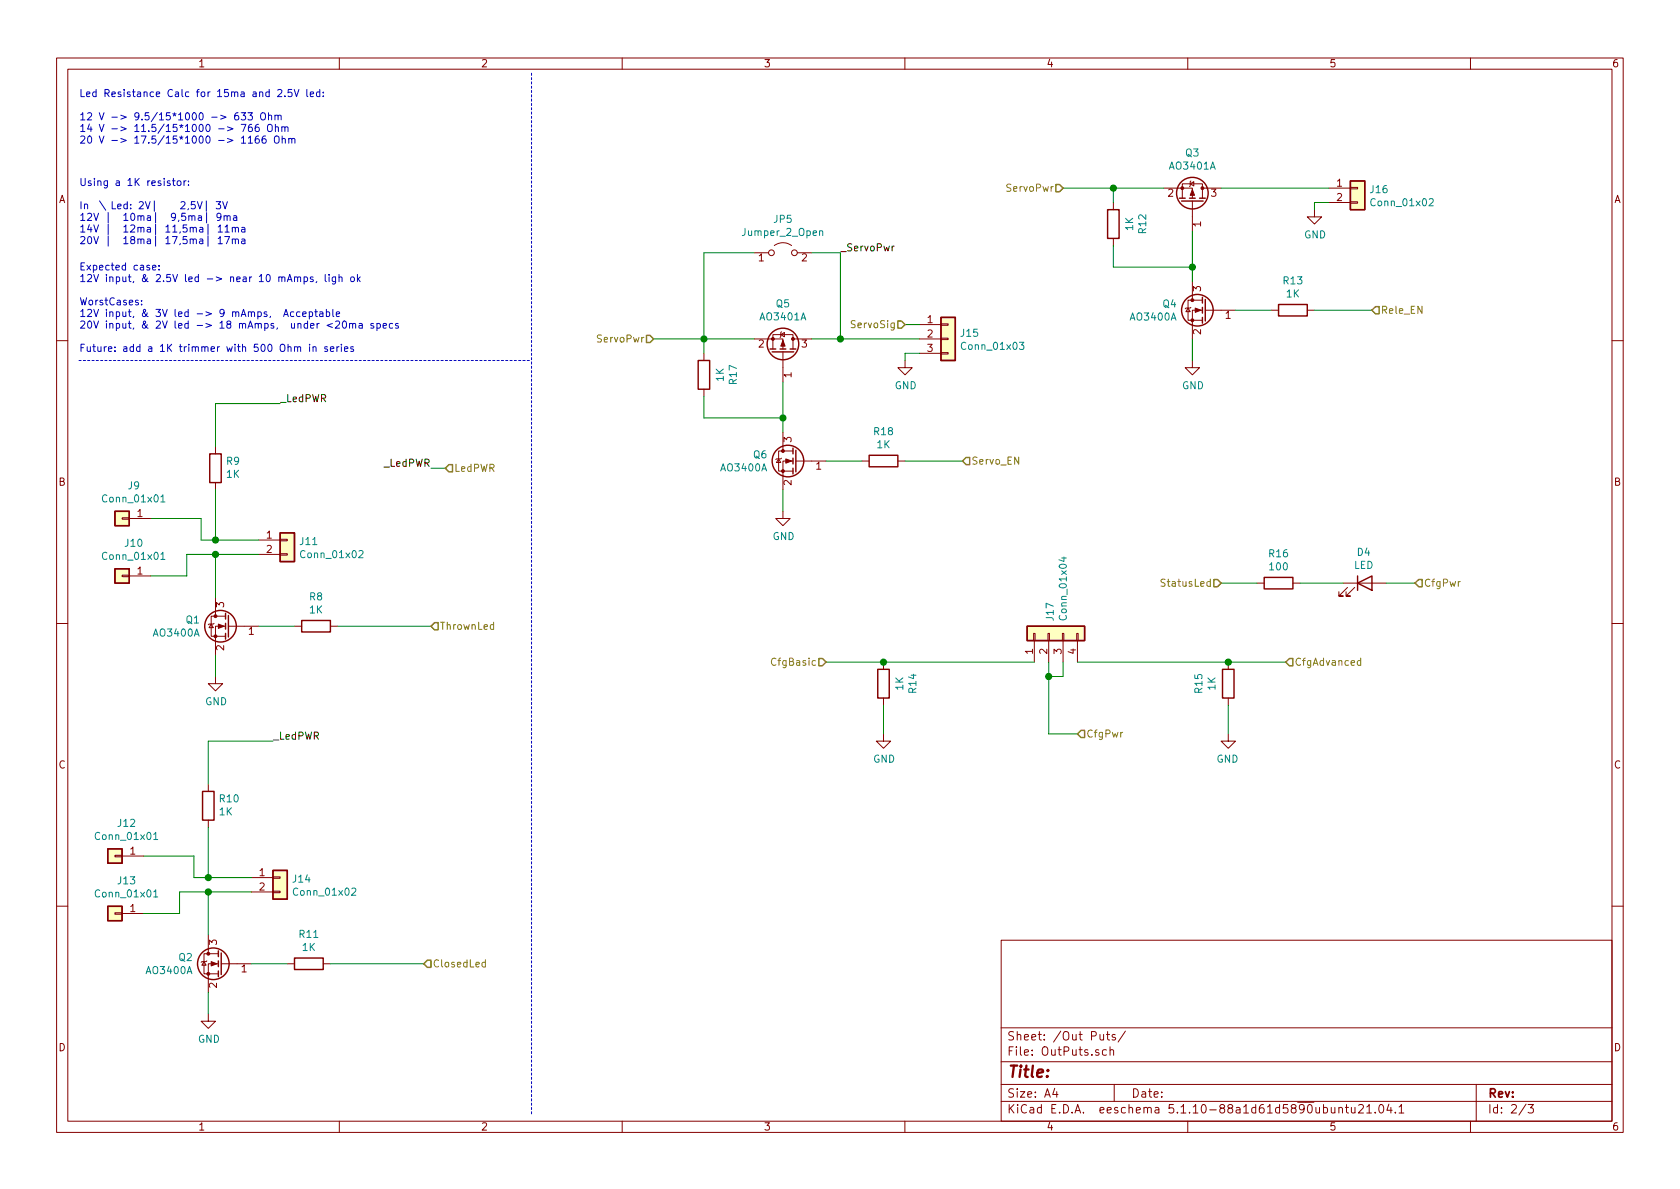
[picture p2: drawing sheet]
EESchema Schematic File Version 4
EELAYER 30 0
EELAYER END
$Descr A4 11693 8268
encoding utf-8
Sheet 2 3
Title ""
Date ""
Rev ""
Comp ""
Comment1 ""
Comment2 ""
Comment3 ""
Comment4 ""
$EndDescr
$Comp
L Device:Q_NMOS_GSD Q?
U 1 1
P 1600 4350
AR Path="/6144E1EB" Ref="Q?"  Part="1" 
AR Path="/6144CE74/6144E1EB" Ref="Q1"  Part="1" 
F 0 "Q1" H 1805 4396 50  0000 L CNN
F 1 "AO3400A" H 1805 4305 50  0000 L CNN
F 2 "Package_TO_SOT_SMD:SOT-23" H 1800 4450 50  0001 C CNN
F 3 "~" H 1600 4350 50  0001 C CNN
F 4 "C20917" H 1600 4350 50  0001 C CNN "LCSC"
	1    1600 4350
	-1   0    0    -1  
$EndComp
$Comp
L power:GND #PWR0102
U 1 1
P 1500 4700
F 0 "#PWR0102" H 1500 4450 50  0001 C CNN
F 1 "GND" H 1505 4527 50  0000 C CNN
F 2 "" H 1500 4700 50  0001 C CNN
F 3 "" H 1500 4700 50  0001 C CNN
	1    1500 4700
	1    0    0    -1  
$EndComp
Wire Wire Line
	1500 4700 1500 4550
Text Notes 550  1000 0    50   ~ 0
Led Resistance Calc for 15ma and 2.5V led:\n\n12 V -> 9.5/15*1000 -> 633 Ohm\n14 V -> 11.5/15*1000 -> 766 Ohm\n20 V -> 17.5/15*1000 -> 1166 Ohm
Text Notes 550  1700 0    50   ~ 0
Using a 1K resistor:\n\nIn  \ Led: 2V|    2,5V| 3V\n12V |  10ma|  9,5ma| 9ma\n14V |  12ma| 11,5ma| 11ma\n20V |  18ma| 17,5ma| 17ma\n
Text Notes 550  2450 0    50   ~ 0
Expected case: \n12V input, & 2.5V led -> near 10 mAmps, ligh ok\n\nWorstCases:\n12V input, & 3V led -> 9 mAmps,  Acceptable\n20V input, & 2V led -> 18 mAmps,  under <20ma specs\n\nFuture: add a 1K trimmer with 500 Ohm in series
Wire Notes Line
	550  2500 3700 2500
$Comp
L Device:R R?
U 1 1
P 2200 4350
AR Path="/61467F92" Ref="R?"  Part="1" 
AR Path="/6144CE74/61467F92" Ref="R8"  Part="1" 
F 0 "R8" V 1993 4350 50  0000 C CNN
F 1 "1K" V 2084 4350 50  0000 C CNN
F 2 "Resistor_SMD:R_0805_2012Metric" V 2130 4350 50  0001 C CNN
F 3 "~" H 2200 4350 50  0001 C CNN
F 4 "" H 2200 4350 50  0001 C CNN "Farnell"
F 5 "C17513" H 2200 4350 50  0001 C CNN "LCSC"
	1    2200 4350
	0    1    1    0   
$EndComp
Wire Wire Line
	2050 4350 1800 4350
Wire Wire Line
	2350 4350 3000 4350
$Comp
L Connector_Generic:Conn_01x02 J11
U 1 1
P 2000 3750
F 0 "J11" H 2080 3742 50  0000 L CNN
F 1 "Conn_01x02" H 2080 3651 50  0000 L CNN
F 2 "Connector_PinHeader_2.54mm:PinHeader_1x02_P2.54mm_Vertical" H 2000 3750 50  0001 C CNN
F 3 "~" H 2000 3750 50  0001 C CNN
	1    2000 3750
	1    0    0    -1  
$EndComp
Wire Wire Line
	1500 3850 1500 4150
$Comp
L Device:R R?
U 1 1
P 1500 3250
AR Path="/6146B76E" Ref="R?"  Part="1" 
AR Path="/6144CE74/6146B76E" Ref="R9"  Part="1" 
F 0 "R9" H 1430 3204 50  0000 R CNN
F 1 "1K" H 1430 3295 50  0000 R CNN
F 2 "Resistor_SMD:R_0805_2012Metric" V 1430 3250 50  0001 C CNN
F 3 "~" H 1500 3250 50  0001 C CNN
F 4 "" H 1500 3250 50  0001 C CNN "Farnell"
F 5 "C17513" H 1500 3250 50  0001 C CNN "LCSC"
	1    1500 3250
	-1   0    0    1   
$EndComp
Wire Wire Line
	1500 3400 1500 3750
Wire Wire Line
	1500 3100 1500 2800
Wire Wire Line
	1500 2800 1950 2800
Text HLabel 3100 3250 2    50   Input ~ 0
LedPWR
Text Label 3000 3250 2    50   ~ 0
_LedPWR
Wire Wire Line
	3000 3250 3100 3250
Text Label 1950 2800 0    50   ~ 0
_LedPWR
Wire Wire Line
	1500 3750 1800 3750
Wire Wire Line
	1800 3850 1500 3850
$Comp
L Connector_Generic:Conn_01x01 J9
U 1 1
P 850 3600
F 0 "J9" H 768 3375 50  0000 C CNN
F 1 "Conn_01x01" H 768 3466 50  0000 C CNN
F 2 "Connector_Wire:SolderWirePad_1x01_SMD_1x2mm" H 850 3600 50  0001 C CNN
F 3 "~" H 850 3600 50  0001 C CNN
	1    850  3600
	-1   0    0    1   
$EndComp
$Comp
L Connector_Generic:Conn_01x01 J10
U 1 1
P 850 4000
F 0 "J10" H 768 3775 50  0000 C CNN
F 1 "Conn_01x01" H 768 3866 50  0000 C CNN
F 2 "Connector_Wire:SolderWirePad_1x01_SMD_1x2mm" H 850 4000 50  0001 C CNN
F 3 "~" H 850 4000 50  0001 C CNN
	1    850  4000
	-1   0    0    1   
$EndComp
Wire Wire Line
	1050 3600 1400 3600
Wire Wire Line
	1400 3600 1400 3750
Wire Wire Line
	1400 3750 1500 3750
Connection ~ 1500 3750
Wire Wire Line
	1500 3850 1300 3850
Wire Wire Line
	1300 3850 1300 4000
Wire Wire Line
	1300 4000 1050 4000
Connection ~ 1500 3850
$Comp
L Device:Q_NMOS_GSD Q?
U 1 1
P 1550 6700
AR Path="/6147B2A0" Ref="Q?"  Part="1" 
AR Path="/6144CE74/6147B2A0" Ref="Q2"  Part="1" 
F 0 "Q2" H 1755 6746 50  0000 L CNN
F 1 "AO3400A" H 1755 6655 50  0000 L CNN
F 2 "Package_TO_SOT_SMD:SOT-23" H 1750 6800 50  0001 C CNN
F 3 "~" H 1550 6700 50  0001 C CNN
F 4 "C20917" H 1550 6700 50  0001 C CNN "LCSC"
	1    1550 6700
	-1   0    0    -1  
$EndComp
$Comp
L power:GND #PWR026
U 1 1
P 1450 7050
F 0 "#PWR026" H 1450 6800 50  0001 C CNN
F 1 "GND" H 1455 6877 50  0000 C CNN
F 2 "" H 1450 7050 50  0001 C CNN
F 3 "" H 1450 7050 50  0001 C CNN
	1    1450 7050
	1    0    0    -1  
$EndComp
Wire Wire Line
	1450 7050 1450 6900
$Comp
L Device:R R?
U 1 1
P 2150 6700
AR Path="/6147B2AD" Ref="R?"  Part="1" 
AR Path="/6144CE74/6147B2AD" Ref="R11"  Part="1" 
F 0 "R11" V 1943 6700 50  0000 C CNN
F 1 "1K" V 2034 6700 50  0000 C CNN
F 2 "Resistor_SMD:R_0805_2012Metric" V 2080 6700 50  0001 C CNN
F 3 "~" H 2150 6700 50  0001 C CNN
F 4 "" H 2150 6700 50  0001 C CNN "Farnell"
F 5 "C17513" H 2150 6700 50  0001 C CNN "LCSC"
	1    2150 6700
	0    1    1    0   
$EndComp
Wire Wire Line
	2000 6700 1750 6700
Wire Wire Line
	2300 6700 2950 6700
$Comp
L Connector_Generic:Conn_01x02 J14
U 1 1
P 1950 6100
F 0 "J14" H 2030 6092 50  0000 L CNN
F 1 "Conn_01x02" H 2030 6001 50  0000 L CNN
F 2 "Connector_PinHeader_2.54mm:PinHeader_1x02_P2.54mm_Vertical" H 1950 6100 50  0001 C CNN
F 3 "~" H 1950 6100 50  0001 C CNN
	1    1950 6100
	1    0    0    -1  
$EndComp
Wire Wire Line
	1450 6200 1450 6500
$Comp
L Device:R R?
U 1 1
P 1450 5600
AR Path="/6147B2BC" Ref="R?"  Part="1" 
AR Path="/6144CE74/6147B2BC" Ref="R10"  Part="1" 
F 0 "R10" H 1380 5554 50  0000 R CNN
F 1 "1K" H 1380 5645 50  0000 R CNN
F 2 "Resistor_SMD:R_0805_2012Metric" V 1380 5600 50  0001 C CNN
F 3 "~" H 1450 5600 50  0001 C CNN
F 4 "" H 1450 5600 50  0001 C CNN "Farnell"
F 5 "C17513" H 1450 5600 50  0001 C CNN "LCSC"
	1    1450 5600
	-1   0    0    1   
$EndComp
Wire Wire Line
	1450 5750 1450 6100
Wire Wire Line
	1450 5450 1450 5150
Wire Wire Line
	1450 5150 1900 5150
Text Label 1900 5150 0    50   ~ 0
_LedPWR
Wire Wire Line
	1450 6100 1750 6100
Wire Wire Line
	1750 6200 1450 6200
$Comp
L Connector_Generic:Conn_01x01 J12
U 1 1
P 800 5950
F 0 "J12" H 718 5725 50  0000 C CNN
F 1 "Conn_01x01" H 718 5816 50  0000 C CNN
F 2 "Connector_Wire:SolderWirePad_1x01_SMD_1x2mm" H 800 5950 50  0001 C CNN
F 3 "~" H 800 5950 50  0001 C CNN
	1    800  5950
	-1   0    0    1   
$EndComp
$Comp
L Connector_Generic:Conn_01x01 J13
U 1 1
P 800 6350
F 0 "J13" H 718 6125 50  0000 C CNN
F 1 "Conn_01x01" H 718 6216 50  0000 C CNN
F 2 "Connector_Wire:SolderWirePad_1x01_SMD_1x2mm" H 800 6350 50  0001 C CNN
F 3 "~" H 800 6350 50  0001 C CNN
	1    800  6350
	-1   0    0    1   
$EndComp
Wire Wire Line
	1000 5950 1350 5950
Wire Wire Line
	1350 5950 1350 6100
Wire Wire Line
	1350 6100 1450 6100
Connection ~ 1450 6100
Wire Wire Line
	1450 6200 1250 6200
Wire Wire Line
	1250 6200 1250 6350
Wire Wire Line
	1250 6350 1000 6350
Connection ~ 1450 6200
Text HLabel 3000 4350 2    50   Input ~ 0
ThrownLed
Text HLabel 2950 6700 2    50   Input ~ 0
ClosedLed
$Comp
L Connector_Generic:Conn_01x03 J?
U 1 1
P 6600 2350
AR Path="/614A5415" Ref="J?"  Part="1" 
AR Path="/6144CE74/614A5415" Ref="J15"  Part="1" 
F 0 "J15" H 6680 2392 50  0000 L CNN
F 1 "Conn_01x03" H 6680 2301 50  0000 L CNN
F 2 "Connector_PinHeader_2.54mm:PinHeader_1x03_P2.54mm_Vertical" H 6600 2350 50  0001 C CNN
F 3 "~" H 6600 2350 50  0001 C CNN
	1    6600 2350
	1    0    0    -1  
$EndComp
Wire Notes Line
	3700 500  3700 7750
Wire Wire Line
	6300 2250 6400 2250
Text HLabel 6300 2250 0    50   Input ~ 0
ServoSig
$Comp
L power:GND #PWR027
U 1 1
P 6300 2500
F 0 "#PWR027" H 6300 2250 50  0001 C CNN
F 1 "GND" H 6305 2327 50  0000 C CNN
F 2 "" H 6300 2500 50  0001 C CNN
F 3 "" H 6300 2500 50  0001 C CNN
	1    6300 2500
	1    0    0    -1  
$EndComp
Wire Wire Line
	6300 2500 6300 2450
Wire Wire Line
	6300 2450 6400 2450
$Comp
L Device:Q_NMOS_GSD Q?
U 1 1
P 8400 2150
AR Path="/614D9528" Ref="Q?"  Part="1" 
AR Path="/6144CE74/614D9528" Ref="Q4"  Part="1" 
F 0 "Q4" H 8605 2196 50  0000 L CNN
F 1 "AO3400A" H 8605 2105 50  0000 L CNN
F 2 "Package_TO_SOT_SMD:SOT-23" H 8600 2250 50  0001 C CNN
F 3 "~" H 8400 2150 50  0001 C CNN
F 4 "C20917" H 8400 2150 50  0001 C CNN "LCSC"
	1    8400 2150
	-1   0    0    -1  
$EndComp
$Comp
L power:GND #PWR0105
U 1 1
P 8300 2500
F 0 "#PWR0105" H 8300 2250 50  0001 C CNN
F 1 "GND" H 8305 2327 50  0000 C CNN
F 2 "" H 8300 2500 50  0001 C CNN
F 3 "" H 8300 2500 50  0001 C CNN
	1    8300 2500
	1    0    0    -1  
$EndComp
Wire Wire Line
	8300 2500 8300 2350
$Comp
L Device:R R?
U 1 1
P 9000 2150
AR Path="/614D9535" Ref="R?"  Part="1" 
AR Path="/6144CE74/614D9535" Ref="R13"  Part="1" 
F 0 "R13" V 8793 2150 50  0000 C CNN
F 1 "1K" V 8884 2150 50  0000 C CNN
F 2 "Resistor_SMD:R_0805_2012Metric" V 8930 2150 50  0001 C CNN
F 3 "~" H 9000 2150 50  0001 C CNN
F 4 "" H 9000 2150 50  0001 C CNN "Farnell"
F 5 "C17513" H 9000 2150 50  0001 C CNN "LCSC"
	1    9000 2150
	0    1    1    0   
$EndComp
Wire Wire Line
	8850 2150 8600 2150
Wire Wire Line
	9150 2150 9550 2150
Text HLabel 7400 1300 0    50   Input ~ 0
ServoPwr
$Comp
L Device:R R?
U 1 1
P 7750 1550
AR Path="/614E164A" Ref="R?"  Part="1" 
AR Path="/6144CE74/614E164A" Ref="R12"  Part="1" 
F 0 "R12" V 7543 1550 50  0000 C CNN
F 1 "1K" V 7634 1550 50  0000 C CNN
F 2 "Resistor_SMD:R_0805_2012Metric" V 7680 1550 50  0001 C CNN
F 3 "~" H 7750 1550 50  0001 C CNN
F 4 "" H 7750 1550 50  0001 C CNN "Farnell"
F 5 "C17513" H 7750 1550 50  0001 C CNN "LCSC"
	1    7750 1550
	-1   0    0    1   
$EndComp
Wire Wire Line
	7750 1400 7750 1300
Wire Wire Line
	7750 1300 8100 1300
Wire Wire Line
	7400 1300 7750 1300
Connection ~ 7750 1300
Wire Wire Line
	7750 1700 7750 1850
Wire Wire Line
	7750 1850 8300 1850
Wire Wire Line
	8300 1850 8300 1950
Wire Wire Line
	8300 1600 8300 1850
Connection ~ 8300 1850
Wire Wire Line
	8500 1300 9250 1300
$Comp
L Device:Q_PMOS_GSD Q3
U 1 1
P 8300 1400
F 0 "Q3" V 8642 1400 50  0000 C CNN
F 1 "AO3401A" V 8551 1400 50  0000 C CNN
F 2 "Package_TO_SOT_SMD:SOT-23" H 8500 1500 50  0001 C CNN
F 3 "~" H 8300 1400 50  0001 C CNN
F 4 "C15127" H 8300 1400 50  0001 C CNN "LCSC"
	1    8300 1400
	0    1    -1   0   
$EndComp
$Comp
L Connector_Generic:Conn_01x02 J16
U 1 1
P 9450 1300
F 0 "J16" H 9530 1292 50  0000 L CNN
F 1 "Conn_01x02" H 9530 1201 50  0000 L CNN
F 2 "Connector_PinHeader_2.54mm:PinHeader_1x02_P2.54mm_Vertical" H 9450 1300 50  0001 C CNN
F 3 "~" H 9450 1300 50  0001 C CNN
	1    9450 1300
	1    0    0    -1  
$EndComp
Text HLabel 9550 2150 2    50   Input ~ 0
Rele_EN
$Comp
L power:GND #PWR0106
U 1 1
P 9150 1450
F 0 "#PWR0106" H 9150 1200 50  0001 C CNN
F 1 "GND" H 9155 1277 50  0000 C CNN
F 2 "" H 9150 1450 50  0001 C CNN
F 3 "" H 9150 1450 50  0001 C CNN
	1    9150 1450
	1    0    0    -1  
$EndComp
Wire Wire Line
	9150 1450 9150 1400
Wire Wire Line
	9150 1400 9250 1400
$Comp
L Connector_Generic:Conn_01x04 J?
U 1 1
P 7300 4400
AR Path="/6150FBC0" Ref="J?"  Part="1" 
AR Path="/6144CE74/6150FBC0" Ref="J17"  Part="1" 
F 0 "J17" H 7380 4392 50  0000 L CNN
F 1 "Conn_01x04" H 7380 4301 50  0000 L CNN
F 2 "Connector_PinHeader_2.54mm:PinHeader_1x04_P2.54mm_Vertical" H 7300 4400 50  0001 C CNN
F 3 "~" H 7300 4400 50  0001 C CNN
	1    7300 4400
	0    -1   -1   0   
$EndComp
$Comp
L power:GND #PWR028
U 1 1
P 6150 5100
F 0 "#PWR028" H 6150 4850 50  0001 C CNN
F 1 "GND" H 6155 4927 50  0000 C CNN
F 2 "" H 6150 5100 50  0001 C CNN
F 3 "" H 6150 5100 50  0001 C CNN
	1    6150 5100
	1    0    0    -1  
$EndComp
Text HLabel 5750 4600 0    50   Input ~ 0
CfgBasic
$Comp
L Device:R R?
U 1 1
P 6150 4750
AR Path="/6151276B" Ref="R?"  Part="1" 
AR Path="/6144CE74/6151276B" Ref="R14"  Part="1" 
F 0 "R14" V 5943 4750 50  0000 C CNN
F 1 "1K" V 6034 4750 50  0000 C CNN
F 2 "Resistor_SMD:R_0805_2012Metric" V 6080 4750 50  0001 C CNN
F 3 "~" H 6150 4750 50  0001 C CNN
F 4 "" H 6150 4750 50  0001 C CNN "Farnell"
F 5 "C17513" H 6150 4750 50  0001 C CNN "LCSC"
	1    6150 4750
	-1   0    0    1   
$EndComp
Wire Wire Line
	6150 4600 5750 4600
Connection ~ 6150 4600
Wire Wire Line
	6150 5100 6150 4900
Wire Wire Line
	6150 4600 7200 4600
$Comp
L power:GND #PWR029
U 1 1
P 8550 5100
F 0 "#PWR029" H 8550 4850 50  0001 C CNN
F 1 "GND" H 8555 4927 50  0000 C CNN
F 2 "" H 8550 5100 50  0001 C CNN
F 3 "" H 8550 5100 50  0001 C CNN
	1    8550 5100
	-1   0    0    -1  
$EndComp
Text HLabel 8950 4600 2    50   Input ~ 0
CfgAdvanced
$Comp
L Device:R R?
U 1 1
P 8550 4750
AR Path="/6151E41A" Ref="R?"  Part="1" 
AR Path="/6144CE74/6151E41A" Ref="R15"  Part="1" 
F 0 "R15" V 8343 4750 50  0000 C CNN
F 1 "1K" V 8434 4750 50  0000 C CNN
F 2 "Resistor_SMD:R_0805_2012Metric" V 8480 4750 50  0001 C CNN
F 3 "~" H 8550 4750 50  0001 C CNN
F 4 "" H 8550 4750 50  0001 C CNN "Farnell"
F 5 "C17513" H 8550 4750 50  0001 C CNN "LCSC"
	1    8550 4750
	1    0    0    1   
$EndComp
Wire Wire Line
	8550 4600 8950 4600
Connection ~ 8550 4600
Wire Wire Line
	8550 5100 8550 4900
Wire Wire Line
	8550 4600 7500 4600
Text HLabel 7500 5100 2    50   Input ~ 0
CfgPwr
Wire Wire Line
	7500 5100 7300 5100
Wire Wire Line
	7300 5100 7300 4700
Wire Wire Line
	7400 4600 7400 4700
Wire Wire Line
	7400 4700 7300 4700
Connection ~ 7300 4700
Wire Wire Line
	7300 4700 7300 4600
$Comp
L Device:LED D?
U 1 1
P 9500 4050
AR Path="/615405E1" Ref="D?"  Part="1" 
AR Path="/6144CE74/615405E1" Ref="D4"  Part="1" 
F 0 "D4" H 9493 4267 50  0000 C CNN
F 1 "LED" H 9493 4176 50  0000 C CNN
F 2 "LED_SMD:LED_0805_2012Metric" H 9500 4050 50  0001 C CNN
F 3 "~" H 9500 4050 50  0001 C CNN
F 4 "C2297" H 9500 4050 50  0001 C CNN "LCSC"
	1    9500 4050
	1    0    0    -1  
$EndComp
$Comp
L Device:R R?
U 1 1
P 8900 4050
AR Path="/615405E9" Ref="R?"  Part="1" 
AR Path="/6144CE74/615405E9" Ref="R16"  Part="1" 
F 0 "R16" V 8693 4050 50  0000 C CNN
F 1 "100" V 8784 4050 50  0000 C CNN
F 2 "Resistor_SMD:R_0805_2012Metric" V 8830 4050 50  0001 C CNN
F 3 "~" H 8900 4050 50  0001 C CNN
F 4 "603-AC1206FR-10100RL" H 8900 4050 50  0001 C CNN "Mouser"
F 5 "AC1206FR-10100RL" H 8900 4050 50  0001 C CNN "REF"
F 6 "" H 8900 4050 50  0001 C CNN "Farnell"
F 7 "C17408" H 8900 4050 50  0001 C CNN "LCSC"
	1    8900 4050
	0    1    1    0   
$EndComp
Wire Wire Line
	8750 4050 8500 4050
Wire Wire Line
	9050 4050 9350 4050
Wire Wire Line
	9850 4050 9650 4050
Text HLabel 9850 4050 2    50   Input ~ 0
CfgPwr
Text HLabel 8500 4050 0    50   Input ~ 0
StatusLed
$Comp
L Device:Q_NMOS_GSD Q?
U 1 1
P 5550 3200
AR Path="/61382D26" Ref="Q?"  Part="1" 
AR Path="/6144CE74/61382D26" Ref="Q6"  Part="1" 
F 0 "Q6" H 5755 3246 50  0000 L CNN
F 1 "AO3400A" H 5755 3155 50  0000 L CNN
F 2 "Package_TO_SOT_SMD:SOT-23" H 5750 3300 50  0001 C CNN
F 3 "~" H 5550 3200 50  0001 C CNN
F 4 "C20917" H 5550 3200 50  0001 C CNN "LCSC"
	1    5550 3200
	-1   0    0    -1  
$EndComp
$Comp
L power:GND #PWR030
U 1 1
P 5450 3550
F 0 "#PWR030" H 5450 3300 50  0001 C CNN
F 1 "GND" H 5455 3377 50  0000 C CNN
F 2 "" H 5450 3550 50  0001 C CNN
F 3 "" H 5450 3550 50  0001 C CNN
	1    5450 3550
	1    0    0    -1  
$EndComp
Wire Wire Line
	5450 3550 5450 3400
$Comp
L Device:R R?
U 1 1
P 6150 3200
AR Path="/61382D33" Ref="R?"  Part="1" 
AR Path="/6144CE74/61382D33" Ref="R18"  Part="1" 
F 0 "R18" V 5943 3200 50  0000 C CNN
F 1 "1K" V 6034 3200 50  0000 C CNN
F 2 "Resistor_SMD:R_0805_2012Metric" V 6080 3200 50  0001 C CNN
F 3 "~" H 6150 3200 50  0001 C CNN
F 4 "" H 6150 3200 50  0001 C CNN "Farnell"
F 5 "C17513" H 6150 3200 50  0001 C CNN "LCSC"
	1    6150 3200
	0    1    1    0   
$EndComp
Wire Wire Line
	6000 3200 5750 3200
Wire Wire Line
	6300 3200 6700 3200
Text HLabel 4550 2350 0    50   Input ~ 0
ServoPwr
$Comp
L Device:R R?
U 1 1
P 4900 2600
AR Path="/61382D3C" Ref="R?"  Part="1" 
AR Path="/6144CE74/61382D3C" Ref="R17"  Part="1" 
F 0 "R17" V 4693 2600 50  0000 C CNN
F 1 "1K" V 4784 2600 50  0000 C CNN
F 2 "Resistor_SMD:R_0805_2012Metric" V 4830 2600 50  0001 C CNN
F 3 "~" H 4900 2600 50  0001 C CNN
F 4 "" H 4900 2600 50  0001 C CNN "Farnell"
F 5 "C17513" H 4900 2600 50  0001 C CNN "LCSC"
	1    4900 2600
	-1   0    0    1   
$EndComp
Wire Wire Line
	4900 2450 4900 2350
Wire Wire Line
	4900 2350 5250 2350
Wire Wire Line
	4550 2350 4900 2350
Connection ~ 4900 2350
Wire Wire Line
	4900 2750 4900 2900
Wire Wire Line
	4900 2900 5450 2900
Wire Wire Line
	5450 2900 5450 3000
Wire Wire Line
	5450 2650 5450 2900
Connection ~ 5450 2900
Wire Wire Line
	5650 2350 5850 2350
$Comp
L Device:Q_PMOS_GSD Q5
U 1 1
P 5450 2450
F 0 "Q5" V 5792 2450 50  0000 C CNN
F 1 "AO3401A" V 5701 2450 50  0000 C CNN
F 2 "Package_TO_SOT_SMD:SOT-23" H 5650 2550 50  0001 C CNN
F 3 "~" H 5450 2450 50  0001 C CNN
F 4 "C15127" H 5450 2450 50  0001 C CNN "LCSC"
	1    5450 2450
	0    1    -1   0   
$EndComp
Text HLabel 6700 3200 2    50   Input ~ 0
Servo_EN
$Comp
L Jumper:Jumper_2_Open JP5
U 1 1
P 5450 1750
F 0 "JP5" H 5450 1985 50  0000 C CNN
F 1 "Jumper_2_Open" H 5450 1894 50  0000 C CNN
F 2 "Jumper:SolderJumper-2_P1.3mm_Open_RoundedPad1.0x1.5mm" H 5450 1750 50  0001 C CNN
F 3 "~" H 5450 1750 50  0001 C CNN
	1    5450 1750
	1    0    0    -1  
$EndComp
Wire Wire Line
	5250 1750 4900 1750
Wire Wire Line
	4900 1750 4900 2350
Wire Wire Line
	5650 1750 5850 1750
Wire Wire Line
	5850 1750 5850 2350
Connection ~ 5850 2350
Wire Wire Line
	5850 2350 6400 2350
Text Label 5850 1750 0    50   ~ 0
_ServoPwr
$EndSCHEMATC
